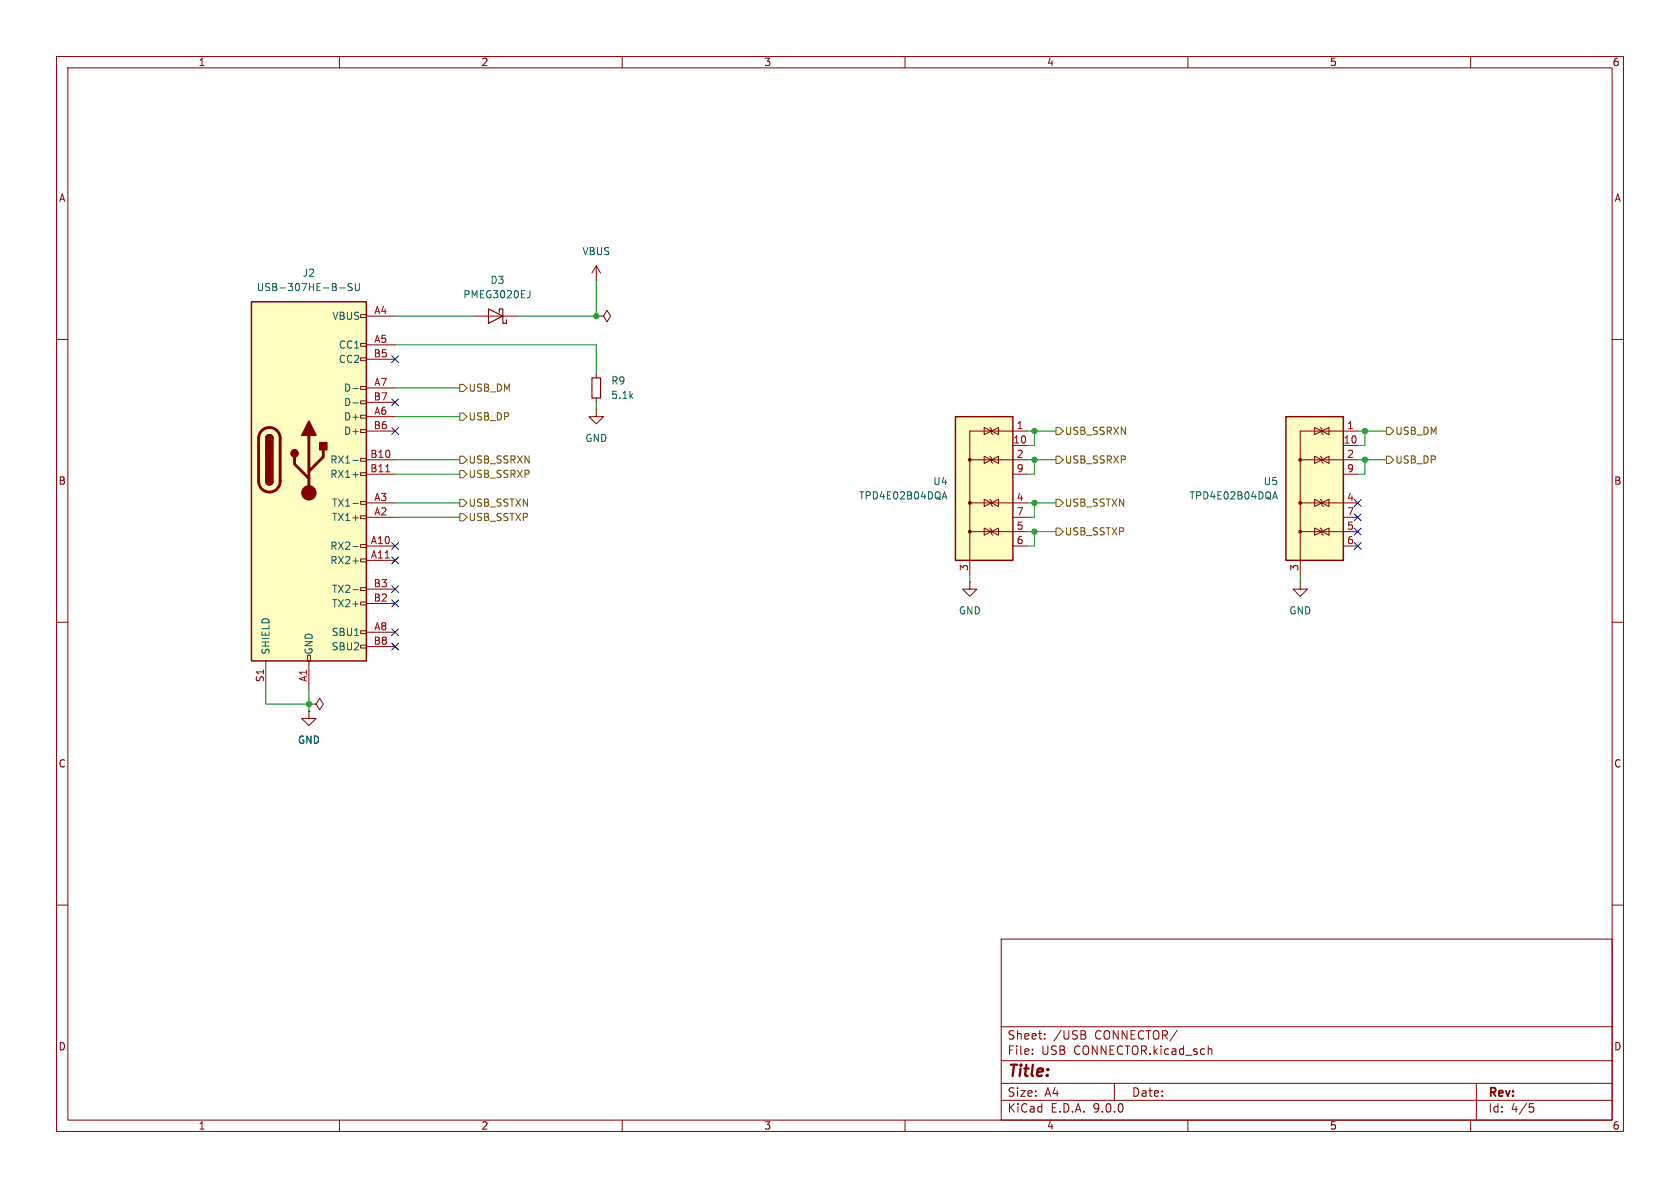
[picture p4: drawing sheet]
<svg xmlns="http://www.w3.org/2000/svg" width="297mm" height="210mm" viewBox="0 0 297 210" stroke-linecap="round" stroke-linejoin="round" font-family="sans-serif">
<g fill="none" stroke="#840000" stroke-width=".18">
<path d="M10 10h277v190h-277zM12 12h273v186h-273zM60 10v2M110 10v2M160 10v2M210 10v2M260 10v2M10 60h2M285 60h2M10 110h2M285 110h2M10 160h2"/>
<path d="M177 166h108v32h-108zM285 160h2M60 198v2M110 198v2M160 198v2M177 194.5h108M177 191.5h108M177 187.5h108M177 181.5h108M182.5 186.3v.1M182.5 185.5v.1M184.7 183.6v.1"/>
<path d="M184.7 182.8v.1M191.6 182.9a.4 .4 0 0 1 .4 .4 .4 .4 0 0 1-.3 .4M191.7 182.3l.2 .2-.2 .3M197 191.5v3M210 198v2M213.7 185.5h.5v.9M260 198v2M261 191.5v6.5M270.4 195.1h.7M270.5 195.7h.4l.3 .3-.2 .5-.5 .1"/>
</g>
<path d="M44.4 53.3h20.4v63.5h-20.4z" fill="#ffffc2"/>
<g fill="none" stroke="#840000" stroke-width=".18">
<path d="M63.8 55.6h1v.5h-1zM64.8 55.9h5M83.8 55.9h7.6M105.4 55.9h1.3l.6-1 .6 1-.6 1-.6-1M105.4 55.9h.1M105.4 49.5h.1M105.4 47l-.8 1.3M105.4 47l.8 1.3M105.4 47v2.5M63.8 60.7h1v.5h-1zM63.8 63.2h1v.6h-1zM63.8 68.3h1v.5h-1z"/>
<path d="M63.8 70.9h1v.5h-1zM63.8 73.4h1v.5h-1zM63.8 75.9h1v.6h-1zM64.8 61h5M64.8 63.5h5M64.8 68.6h5M64.8 71.1h5M64.8 73.7h5M64.8 76.2h5M105.4 72.4v1.3h1.3l-1.3 1.2-1.3-1.2h1.3M105.4 72.4h.1M105.4 66v.8"/>
<path d="M105.4 70.4v.7M63.8 81h1v.5h-1zM63.8 83.6h1v.5h-1zM63.8 88.6h1v.6h-1zM63.8 91.2h1v.5h-1zM63.8 96.3h1v.5h-1zM63.8 98.8h1v.5h-1zM64.8 81.3h5M64.8 83.8h5M64.8 88.9h5M64.8 91.4h5M64.8 96.5h5"/>
<path d="M64.8 99.1h5M47 116.8v5.1M54.4 115.8h.5v1h-.5zM54.6 116.8v5.1M63.8 103.9h1v.5h-1zM63.8 106.4h1v.5h-1zM63.8 111.5h1v.5h-1zM63.8 114h1v.6h-1zM64.8 104.1h5M64.8 106.7h5M64.8 111.8h5M64.8 114.3h5"/>
<path d="M54.6 125.7v1.3h1.3l-1.3 1.3-1.3-1.3h1.3M54.6 125.7h.1M54.6 124.5h1.3l.6-1.1 .6 1.1-.6 1-.6-1M54.6 124.5h.1"/>
</g>
<path d="M44.4 53.3h20.4v63.5h-20.4zM47 77.5a.64 .64 0 0 1 .6-.7 .64 .64 0 0 1 .7 .7M47 85.1a.64 .64 0 0 0 .6 .6 .64 .64 0 0 0 .7-.6" fill="none" stroke="#840000" stroke-width=".25"/>
<path d="M46.3 76.1a1.9 1.9 0 0 1 2-.4 1.9 1.9 0 0 1 1.2 1.8v7.6a1.91 1.91 0 0 1-1.9 1.9 1.91 1.91 0 0 1-1.9-1.9v-7.8l.2-.6zM54.6 77v10.1M57.1 79.5v1.3l-2.5 2.5M52.1 80.8v1.2l2.5 2.6" fill="none" stroke="#840000" stroke-width=".51"/>
<g fill="#840000" stroke="#840000" stroke-width=".25">
<path d="M47 77.5h1.3v7.6h-1.3z"/>
<path d="M47.2 77a.64 .64 0 0 1 .7-.1 .64 .64 0 0 1 .4 .6h-1.3z"/>
<path d="M47 85.1h1.3a.64 .64 0 0 1-.7 .6 .64 .64 0 0 1-.6-.6z"/>
<path d="M54.6 74.4l1.3 2.6h-2.6z"/>
<path d="M56.5 78.2h1.3v1.3h-1.3z"/>
<circle cx="52.1" cy="80.1" r=".63"/>
</g>
<circle cx="54.6" cy="87.1" r="1.27" fill="#840000" stroke="#840000" stroke-width=".18"/>
<path d="M60 50.9h1M62.3 50.2l-.5-.1-.2 .1v.4l.5 .2 .2 .3-.3 .3-.5-.1M62.8 50.1v1l.2 .3 .4-.1 .1-.2v-1M93.7 51.4v.9l-.4 .3M62.4 68.7h1M62.4 71.2h1M62.4 81.4h1M62.4 83.9h1M62.4 89h1M62.4 96.6h1M62.4 99.2h1M62.4 104.2h1" fill="none" stroke="#006464" stroke-width=".18"/>
<path d="M68.2 83.4h.7" fill="none" stroke="#a90000" stroke-width=".18"/>
<path d="M86.4 54.6l2.5 1.3-2.5 1.3zM88.3 55.2v-.6h.6v2.6h.6v-.7M104.6 66.8h1.6v3.6h-1.6z" fill="none" stroke="#840000" stroke-width=".2"/>
<path d="M227.3 73.7h10.2v25.4h-10.2z" fill="#ffffc2"/>
<path d="M227.3 73.7h10.2v25.4h-10.2z" fill="none" stroke="#840000" stroke-width=".25"/>
<g fill="none" stroke="#840000" stroke-width=".18">
<path d="M232.4 75.6l1.3 .6-1.3 .6zM233.4 75.6l.3 .2v.8l.2 .2M233.7 76.2l1.2-.6v1.2zM237.5 78.7h2.5M240 76.2h-10.1v25.4M229.9 81.3h10.1M229.9 88.9h10.1M229.9 94h10.1M232.4 80.6l1.3 .7-1.3 .6zM232.4 88.3l1.3 .6-1.3 .6zM232.4 93.3l1.3 .7-1.3 .6zM233.4 80.6l.3 .3v.8l.2 .2"/>
<path d="M233.4 88.3l.3 .2v.8l.2 .2M233.4 93.3l.3 .3v.8l.2 .2M233.7 81.3l1.2-.7v1.3zM233.7 88.9l1.2-.6v1.2zM233.7 94l1.2-.7v1.3zM237.5 83.8h2.5M237.5 91.4h2.5M237.5 96.5h2.5M171.4 102.9v1.2h-1.2l1.2 1.3 1.3-1.3h-1.3M171.4 102.9h.1M229.9 102.9v1.2h-1.3l1.3 1.3 1.2-1.3h-1.2M229.9 102.9h.1"/>
</g>
<g fill="#840000" stroke="#840000" stroke-width=".18">
<circle cx="229.9" cy="81.3" r=".25"/>
<circle cx="229.9" cy="88.9" r=".25"/>
<circle cx="229.9" cy="94" r=".25"/>
</g>
<path d="M225.1 87.8h.6M225.4 86.9l.4 1.3" fill="none" stroke="#006464" stroke-width=".18"/>
<path d="M168.9 73.7h10.2v25.4h-10.2z" fill="#ffffc2"/>
<path d="M168.9 73.7h10.2v25.4h-10.2z" fill="none" stroke="#840000" stroke-width=".25"/>
<g fill="none" stroke="#840000" stroke-width=".18">
<path d="M174 75.6l1.3 .6-1.3 .6zM175 75.6l.3 .2v.8l.2 .2M175.3 76.2l1.2-.6v1.2zM179.1 78.7h2.5M181.6 76.2h-10.2v25.4M171.4 81.3h10.2M171.4 88.9h10.2M171.4 94h10.2M174 80.6l1.3 .7-1.3 .6zM174 88.3l1.3 .6-1.3 .6zM174 93.3l1.3 .7-1.3 .6zM175 80.6l.3 .3v.8l.2 .2"/>
<path d="M175 88.3l.3 .2v.8l.2 .2M175 93.3l.3 .3v.8l.2 .2M175.3 81.3l1.2-.7v1.3zM175.3 88.9l1.2-.6v1.2zM175.3 94l1.2-.7v1.3zM179.1 83.8h2.5M179.1 91.4h2.5M179.1 96.5h2.5M54.6 125.7h.1M54.6 124.5h.1"/>
</g>
<g fill="#840000" stroke="#840000" stroke-width=".18">
<circle cx="171.4" cy="81.3" r=".25"/>
<circle cx="171.4" cy="88.9" r=".25"/>
<circle cx="171.4" cy="94" r=".25"/>
</g>
<path d="M166.7 87.8h.6M167 86.9l.4 1.3" fill="none" stroke="#006464" stroke-width=".18"/>
<path d="M81.3 67.9h.6l.6 .7-.6 .6h-.6zM81.3 73h.6l.6 .7-.6 .6h-.6zM186.7 75.6h.6l.7 .6-.7 .6h-.6zM245.1 75.6h.6l.7 .6-.7 .6h-.6zM81.3 83.2h.6l.6 .6-.6 .7h-.6zM81.3 90.8h.6l.6 .6-.6 .7h-.6zM81.3 88.3h.6l.6 .6-.6 .6h-.6zM81.3 80.6h.6l.6 .7-.6 .6h-.6zM186.7 93.3h.6l.7 .7-.7 .6h-.6zM186.7 80.6h.6l.7 .7-.7 .6h-.6zM186.7 88.3h.6l.7 .6-.7 .6h-.6zM245.1 80.6h.6l.7 .7-.7 .6h-.6z" fill="none" stroke="#725600" stroke-width=".18"/>
<g fill="none" stroke="#009600" stroke-width=".18">
<path d="M69.8 55.9h14M105.4 49.5v6.4h-14M69.8 61h35.6v5M69.8 73.7h11.5M69.8 68.6h11.5M105.4 71.1v1.3M181.6 76.2h5.1M182.9 76.2v2.5h-1.3M240 76.2h5.1M241.3 76.2v2.5h-1.3M69.8 88.9h11.5M69.8 83.8h11.5"/>
<path d="M69.8 81.3h11.5M69.8 91.4h11.5M181.6 88.9h5.1M181.6 81.3h5.1M181.6 94h5.1M182.9 81.3v2.5h-1.3M182.9 88.9v2.5h-1.3M182.9 94v2.5h-1.3M240 81.3h5.1M241.3 81.3v2.5h-1.3M171.4 101.6v1.3M229.9 101.6v1.3"/>
<path d="M47 121.9v2.6h7.6M54.6 121.9v3.8"/>
</g>
<g fill="none" stroke="#000084" stroke-width=".18">
<path d="M69.2 70.5l1.3 1.2M69.2 75.6l1.3 1.2M69.2 62.9l1.3 1.2M70.5 70.5l-1.3 1.2M70.5 75.6l-1.3 1.2M70.5 62.9l-1.3 1.2M69.2 95.9l1.3 1.2M69.2 98.5l1.3 1.2M70.5 95.9l-1.3 1.2M70.5 98.5l-1.3 1.2M239.4 88.3l1.2 1.2M239.4 93.4l1.2 1.2"/>
<path d="M239.4 90.8l1.2 1.2M239.4 95.9l1.2 1.2M240.6 88.3l-1.2 1.2M240.6 93.4l-1.2 1.2M240.6 90.8l-1.2 1.2M240.6 95.9l-1.2 1.2M69.2 111.2l1.3 1.2M69.2 103.5l1.3 1.2M69.2 113.7l1.3 1.2M69.2 106.1l1.3 1.2M70.5 111.2l-1.3 1.2M70.5 103.5l-1.3 1.2"/>
<path d="M70.5 113.7l-1.3 1.2M70.5 106.1l-1.3 1.2"/>
</g>
<g fill="#009600" stroke="#009600" stroke-width=".18">
<circle cx="105.4" cy="55.9" r=".46"/>
<circle cx="54.6" cy="124.5" r=".46"/>
<circle cx="182.9" cy="88.9" r=".46"/>
<circle cx="182.9" cy="76.2" r=".46"/>
<circle cx="182.9" cy="81.3" r=".46"/>
<circle cx="182.9" cy="94" r=".46"/>
<circle cx="241.3" cy="81.3" r=".46"/>
<circle cx="241.3" cy="76.2" r=".46"/>
</g>
<text font-size="2.8" fill="#840000" x="178" y="190.9">Title:</text>
<g font-size="2.1" fill="#840000">
<text x="178" y="184">Sheet:</text>
<text x="186.2" y="184">/USB</text>
<text x="193.6" y="184">CONNECTOR/</text>
<text x="178" y="186.7">File:</text>
<text x="184.1" y="186.7">USB</text>
<text x="189.9" y="186.7">CONNECTOR.kicad_sch</text>
<text x="178" y="196.9">KiCad</text>
<text x="178" y="194.1">Size:</text>
<text x="184.7" y="194.1">A4</text>
<text x="185.7" y="196.9">E.D.A.</text>
<text x="193.3" y="196.9">9.0.0</text>
<text x="200" y="194.1">Date:</text>
<text x="263" y="194.3">Rev:</text>
<text x="263" y="196.9">Id:</text>
<text x="267.1" y="196.9">4/5</text>
</g>
<g font-size="1.8" fill="#840000">
<text x="35" y="11.9">1</text>
<text x="85" y="11.9">2</text>
<text x="135" y="11.9">3</text>
<text x="185" y="11.9">4</text>
<text x="235" y="11.9">5</text>
<text x="285" y="11.9">6</text>
<text x="10.3" y="35.9">A</text>
<text x="285.3" y="35.9">A</text>
<text x="10.3" y="85.9">B</text>
<text x="285.3" y="85.9">B</text>
<text x="10.3" y="135.9">C</text>
<text x="285.3" y="135.9">C</text>
<text x="10.3" y="185.9">D</text>
<text x="285.3" y="185.9">D</text>
<text x="35" y="199.9">1</text>
<text x="85" y="199.9">2</text>
<text x="135" y="199.9">3</text>
<text x="185" y="199.9">4</text>
<text x="235" y="199.9">5</text>
<text x="285" y="199.9">6</text>
</g>
<g font-size="1.8" fill="#006464">
<text x="102.9" y="45.3">VBUS</text>
<text x="45.3" y="51.7">USB-307HE-B-SU</text>
<text x="53.4" y="49.1">J2</text>
<text x="81.8" y="52.9">PMEG3020EJ</text>
<text x="86.6" y="50.4">D3</text>
<text x="58.7" y="56.7">VBUS</text>
<text x="59.8" y="61.8">CC1</text>
<text x="59.8" y="64.4">CC2</text>
<text x="60.7" y="69.4">D-</text>
<text x="60.7" y="72">D-</text>
<text x="108" y="68.2">R9</text>
<text x="108" y="70.7">5.1k</text>
<text x="60.7" y="74.5">D+</text>
<text x="60.7" y="77.1">D+</text>
<text x="58.3" y="82.1">RX1-</text>
<text x="103.4" y="78.3">GND</text>
<text x="58.3" y="84.7">RX1+</text>
<text x="58.6" y="89.8">TX1-</text>
<text x="151.8" y="88.5">TPD4E02B04DQA</text>
<text x="164.9" y="86">U4</text>
<text x="210.2" y="88.5">TPD4E02B04DQA</text>
<text x="223.3" y="86">U5</text>
<text x="58.6" y="92.3">TX1+</text>
<text x="58.3" y="97.4">RX2-</text>
<text x="58.3" y="99.9">RX2+</text>
<text x="58.6" y="105">TX2-</text>
<text x="58.6" y="107.5">TX2+</text>
<text x="58.5" y="112.6">SBU1</text>
<text x="169.4" y="108.8">GND</text>
<text x="227.8" y="108.8">GND</text>
<text x="47.9" y="115.8" transform="rotate(-90 47.9 115.8)">SHIELD</text>
<text x="55.5" y="115.8" transform="rotate(-90 55.5 115.8)">GND</text>
<text x="58.5" y="115.2">SBU2</text>
<text x="52.6" y="131.7">GND</text>
</g>
<g font-size="1.8" fill="#a90000">
<text x="66.1" y="55.6">A4</text>
<text x="66" y="63.2">B5</text>
<text x="66.1" y="60.7">A5</text>
<text x="66" y="70.9">B7</text>
<text x="66.1" y="68.3">A7</text>
<text x="66" y="75.9">B6</text>
<text x="66.1" y="73.4">A6</text>
<text x="179.6" y="75.9">1</text>
<text x="238.1" y="75.9">1</text>
<text x="65.4" y="81">B10</text>
<text x="65.4" y="83.6">B11</text>
<text x="179" y="78.5">10</text>
<text x="179.6" y="81">2</text>
<text x="179.6" y="83.6">9</text>
<text x="237.4" y="78.5">10</text>
<text x="238.1" y="81">2</text>
<text x="238.1" y="83.6">9</text>
<text x="66.1" y="88.6">A3</text>
<text x="179.6" y="88.6">4</text>
<text x="238.1" y="88.6">4</text>
<text x="66.1" y="91.2">A2</text>
<text x="179.6" y="91.2">7</text>
<text x="179.6" y="93.7">5</text>
<text x="238.1" y="91.2">7</text>
<text x="238.1" y="93.7">5</text>
<text x="65.5" y="96.3">A10</text>
<text x="65.5" y="98.8">A11</text>
<text x="171.2" y="101" transform="rotate(-90 171.2 101)">3</text>
<text x="179.6" y="96.3">6</text>
<text x="229.6" y="101" transform="rotate(-90 229.6 101)">3</text>
<text x="238.1" y="96.3">6</text>
<text x="66" y="103.9">B3</text>
<text x="66" y="106.4">B2</text>
<text x="66.1" y="111.5">A8</text>
<text x="66" y="114">B8</text>
<text x="46.7" y="120.7" transform="rotate(-90 46.7 120.7)">S1</text>
<text x="54.4" y="120.6" transform="rotate(-90 54.4 120.6)">A1</text>
</g>
<g font-size="1.8" fill="#725600">
<text x="82.7" y="69.4">USB_DM</text>
<text x="82.7" y="74.5">USB_DP</text>
<text x="188.2" y="77.1">USB_SSRXN</text>
<text x="246.6" y="77.1">USB_DM</text>
<text x="82.7" y="82.1">USB_SSRXN</text>
<text x="188.2" y="82.1">USB_SSRXP</text>
<text x="246.6" y="82.1">USB_DP</text>
<text x="82.7" y="84.7">USB_SSRXP</text>
<text x="82.7" y="89.8">USB_SSTXN</text>
<text x="188.2" y="89.8">USB_SSTXN</text>
<text x="82.7" y="92.3">USB_SSTXP</text>
<text x="188.2" y="94.8">USB_SSTXP</text>
</g>
</svg>
